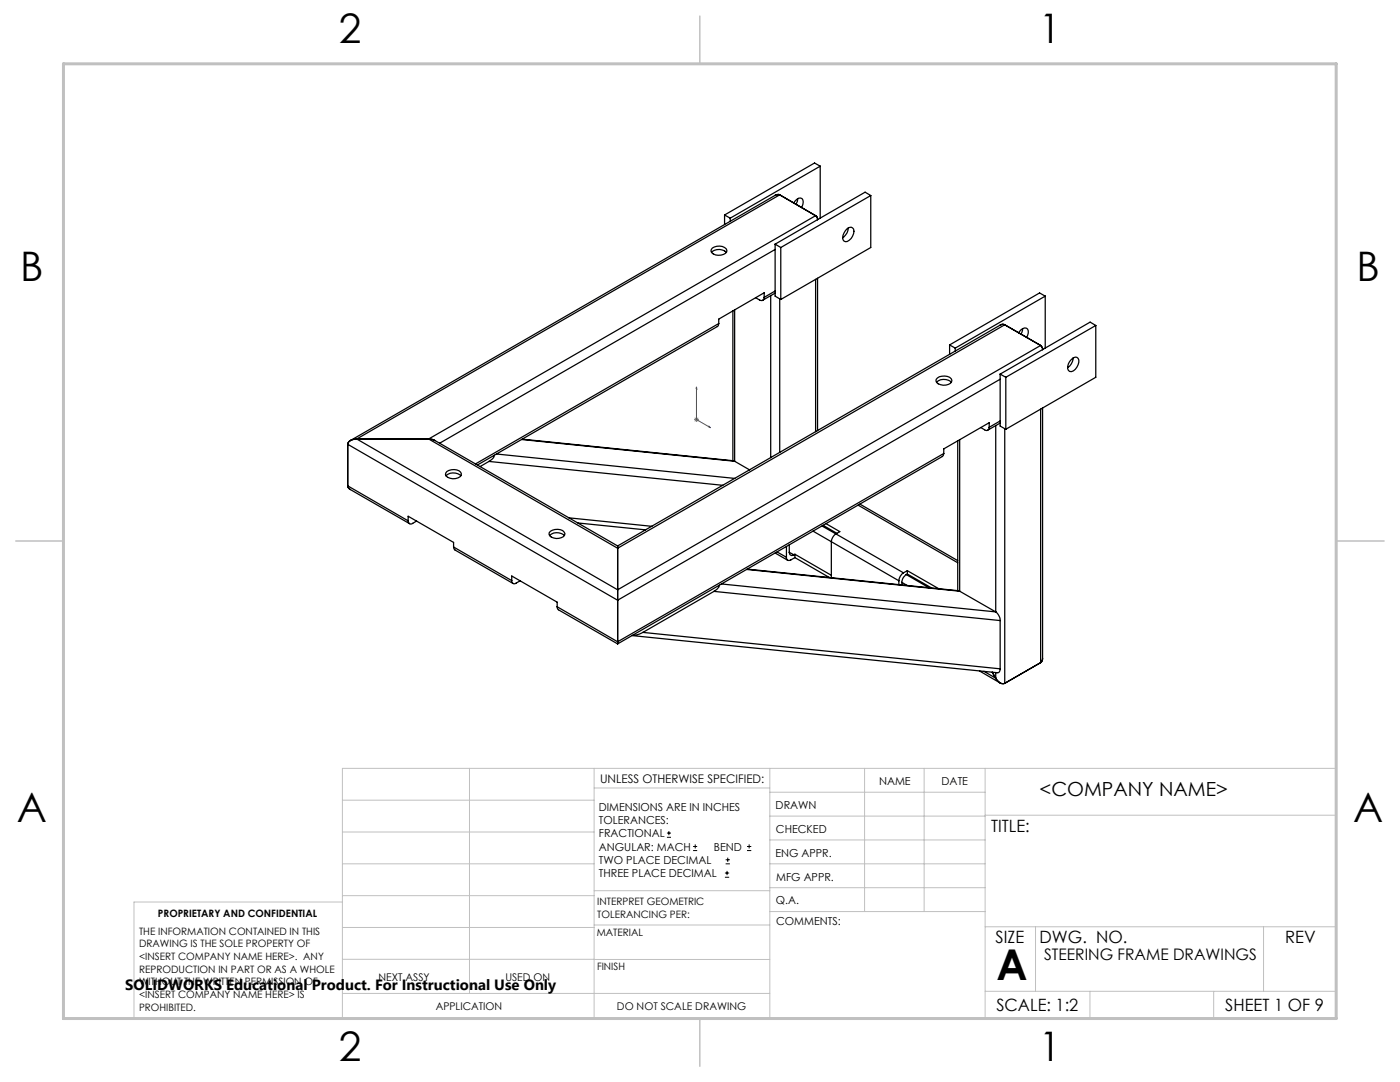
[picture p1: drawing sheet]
<svg xmlns="http://www.w3.org/2000/svg" width="279mm" height="216mm" viewBox="0 0 279 216" stroke-linecap="round" stroke-linejoin="round" font-family="sans-serif">
<g fill="none" stroke="#000" stroke-width=".2">
<path d="M133.1 167.1h.8M133.1 166.2h.8M133.5 165.8v.9M138.3 169.7h.8M138.3 168.9h.8M138.7 168.5v.8M144.7 175h.8M144.7 174.2h.8M144.8 172.4h.9M144.8 171.6h.9M145.1 173.8v.8M145.2 171.1v.9"/>
<path d="M149.1 169.7h.8M149.1 168.9h.8M149.5 168.5v.8"/>
</g>
<path d="M139 77.2l.1 .4-.2-.1zM139 77.2v6.5l2.8 1.6M141.5 85.1l.3 .2h-.3z" fill="none" stroke="#00f" stroke-width=".2"/>
<path d="M138.5 83.7h1M138.6 83.4l.7 .7M139 83.2v1M139.3 83.4l-.7 .7" fill="none" stroke="#808080" stroke-width=".2"/>
<g fill="none" stroke="#c0c0c0" stroke-width=".2">
<path d="M68.3 159.7h50.3M93.7 153.3v44.9M118.6 153.3v49.9M118.6 157.2h35M153.6 153.3v49.9M153.6 158.1h43M172.5 153.3v28.6M184.4 153.3v28.6M196.6 153.3v49.9M68.3 180h-41.6v23.2h240v-49.9h-198.4v49.9M68.3 166h50.3M68.3 178.7h50.3"/>
<path d="M68.3 172.4h50.3M118.6 177.7h35M153.6 162.8h43M153.6 177.1h43M153.6 172.4h43M153.6 167.6h43M196.6 162.7h70.1M68.3 198.2h85.3M68.3 191.4l85.3 .1M68.3 185.1h50.3M118.6 184.6h35M153.6 181.9h43"/>
<path d="M196.6 184.9h70.1M196.6 197.8h70.1M206.7 184.9v12.9M217.5 197.8v5.4M242.2 197.8v5.4M252.2 184.9v12.9"/>
</g>
<path d="M139.7 3.2v9.5M3.1 107.9h9.6M266.7 107.9h9.5M139.7 203.2v9.6" fill="none" stroke="#c0c0c0" stroke-width=".3"/>
<path d="M12.7 12.7h254v190.5h-254z" fill="none" stroke="#c0c0c0" stroke-width=".6"/>
<path d="M141.5 85.1l.3 .2h-.3zM139 77.2l.1 .4-.2-.1z" fill="#00f"/>
<g fill="none" stroke="#000" stroke-width=".25">
<path d="M155.6 38.9h-.8l-84.9 49M155.6 38.9l-84.4 48.7M155.6 38.9l7.2 4.1M159.2 39.7l-.3 1M163.7 33.2l-1.1-.7-18 10.4M163.7 33.2l-18 10.3M163.7 33.2v10.3M173.8 39l-1.2-.7-17.9 10.4M173.8 39l-18 10.4M173.8 39v10.4l-18 10.4M142 50.4a2.12 2.12 0 0 1 3 0M142.2 49.5a2.06 2.06 0 0 1 2.9 .5 1.1 1.1 0 0 1-1.2 .9 1.75 1.75 0 0 1-2-.8z"/>
<path d="M144.6 42.9l1.1 .6M144.6 42.9v1.9M145.7 43.5v.7M152.5 59.3a.58 .58 0 0 1-.3 .6 .58 .58 0 0 1-.6 0l-.8-.5M152.5 59.3v-.9l-9.1 5.3v.9M153.8 59v32.3M154.7 58.5l-2.5 1.4M154.7 48.7l1.1 .7M154.7 48.7v10.4l1.1 .7M154.7 49.8l-67 38.6M154.7 58.1l-2.2 1.2M155.6 59.6v30.7"/>
<path d="M155.8 49.4v10.4M158.4 40.5a1.46 1.46 0 0 1 1.7-.9 1.53 1.53 0 0 1-.1 1.8M162.8 43l.3 .3 .1 .6M162.8 43l-77.3 44.6M162.8 55.7v30.4M163.2 55.5v30.4M169.1 45.6l.8-.3a.87 .87 0 0 1 .5 1.3 1.67 1.67 0 0 1-1.9 1.5 1.91 1.91 0 0 1 .6-2.5zM169.3 45.5a2.45 2.45 0 0 1-1.1 1.9M208.6 59.1l-18 10.4M208.6 59.1v10.4M208.6 59.1l-1.1-.6-18 10.3M143.4 64.6l-.2 .6-47.9 27.6"/>
<path d="M143.4 64.6l-48.5 28M146.3 62v29.9M146.6 61.8v30.2M186.9 76.3a2.21 2.21 0 0 1 3 0M187.1 75.4a2.28 2.28 0 0 1 2.7 .2l.2 .3a1.63 1.63 0 0 1-2.3 .9 .87 .87 0 0 1-.9-1.1zM189.5 68.8l1.1 .7M189.5 68.8v1.9M190.6 69.5v.6M199.6 74.6l1.1 .7M199.6 74.6v10.4l1.1 .7M199.6 75.7l-76.3 44.1M200.5 64.8l-.4-.1-.5 .2-76.3 44"/>
<path d="M200.5 64.8l-77.2 44.6M200.5 64.8l7.2 4.1M200.7 75.3v10.4M203.3 66.4a1.23 1.23 0 0 1 1.8-.7 1.72 1.72 0 0 1-.2 1.6M204.1 65.6l-.3 1.1M207.7 68.9l.3 .5 .1 .4M207.7 68.9l-84.4 48.8M213.8 71.7l.4-.3 .7-.1a1.63 1.63 0 0 1-.3 2.4 .87 .87 0 0 1-1.4 .2 1.84 1.84 0 0 1 .6-2.2zM214.2 71.4v.2a2.52 2.52 0 0 1-1.1 1.7M218.7 64.9l-1.1-.6-18 10.3M218.7 64.9l-18 10.4M218.7 64.9v10.4l-18 10.4"/>
<path d="M69.4 96.9l.1 .4 .4 .4 11.8 6.8M69.4 88.7v8.2M69.4 88.7l53.9 31.1M69.4 96.9l12.1 7M71.2 87.6a1.62 1.62 0 0 0-1.8 1.1M71.2 87.6a1.61 1.61 0 0 0-1.8 1.1M71.2 87.6h14.3M71.2 87.6l52.1 30.1M85.5 87.6l1.2 .2 36.6 21.1M85.5 87.6l37.8 21.8M89 94.9a2.21 2.21 0 0 1 3 0M89.2 94.1a2.28 2.28 0 0 1 2.7 .1l.2 .3a1.1 1.1 0 0 1-1.2 1 1.88 1.88 0 0 1-2-.8z"/>
<path d="M97.6 92.1l-1.8 1M97.6 92.1l46.7 4.7M98.7 90.8l-.3 .6-.8 .7M99.1 90.6l47.5 4.9M104.1 87.7l42.5 4.3M104.2 87.6l42.4 4.4M146.6 92l3 1.8M188.3 90.5l-.2 .6-64.8 37.4M188.3 90.5l-65 37.6M191.1 87.9v29.9M191.5 87.7v30.3M197.4 85.3a.56 .56 0 0 1-.3 .5 .56 .56 0 0 1-.6 0l-.8-.5"/>
<path d="M197.4 85.3v-1l-9.1 5.3v.9M198.7 84.9v37.2M199.6 84.4l-2.5 1.4M199.6 84l-2.2 1.3M200.5 85.5v50.8M207.7 81.6v50.6M208.1 81.4v50M81.5 103.9a.56 .56 0 0 0 .2 .6 .56 .56 0 0 0 .7-.1l.7-.4M81.5 103.9v-.9l9 5.2v.9M90.5 109.1l.3 .6 11.6 6.7M90.5 109.1l11.6 6.8M102.1 115.9a.53 .53 0 0 0 .3 .5 .53 .53 0 0 0 .6-.1l.8-.4"/>
<path d="M102.1 115.9v-1l9.1 5.3v.9M109.7 106.9a2.21 2.21 0 0 1 2.9 0M109.9 106a2.23 2.23 0 0 1 2.7 .2l.1 .3a1.67 1.67 0 0 1-2.2 .9 .87 .87 0 0 1-.9-1.1zM113.5 103.3l16.6 1.7M115.3 104.4l13.5 1.3M123.3 117.7v2.1M123.3 108.9v.5M123.3 109.4v8.3M123.3 119.8v8.3M142.5 118l-14.2 8.2M142.5 118l57.1 5.8M143.6 116.8l-.5 .8-.6 .4"/>
<path d="M144 116.5l54.7 5.6M149 113.6l42.5 4.4M149.1 113.6l42.4 4.4M154.7 110.3l2.5 1.5M155.1 110.1l1.9 1.1M157 111.2a.54 .54 0 0 0 .2 .6 .54 .54 0 0 0 .6-.1l.8-.4M157 109v2.2M157.5 110.2a.56 .56 0 0 0 .3 .6 .56 .56 0 0 0 .6-.1M157.5 108.7v1.5M157.5 110.2l.9 .5M158.6 110.6l7.3 4.2M158.6 110.6l-.2 .1"/>
<path d="M158.6 110.6v.7M158.6 111.3l6.9 3.9M162.2 106l17.2 9.9M164 105l2.8 1.5M164.3 104.8l2.7 1.6M164.9 104.5l2.7 1.6-.8 .4M166.8 106.5a2.08 2.08 0 0 0-.9 1.6v7.2M166.8 106.5l13.5 7.8M171.2 100.8l19.9 11.5M171.6 100.6l19.5 11.3M179.4 115.9v.7M180 116.2v.5"/>
<path d="M180 116.2l1 .6M180.3 114.3a2.07 2.07 0 0 0-.9 1.6M180.9 114.7a1.91 1.91 0 0 0-.9 1.5M180.9 114.7l4.5 2.6M181.1 113.9l6.2 3.5M181.1 113.9l-.8 .4M181.1 113.9v.6M181.1 114.5l4.8 2.8M181.1 114.5l-.2 .2M191.5 118l7.2 4.1M111.2 121.1l.2 .6 11.9 6.8M111.2 121.1l12.1 7"/>
<path d="M123.3 128.1v.4M126.2 126.8l72.8 7.4h.4l.2-.7M128.3 126.2l-.7 .3-1.4 .3M128.3 126.2l71.3 7.3M195.5 133.9l4.1 2.4M196.4 133.9l2.3 1.4M198 134.1l.7 1.2M198.7 135.3a1.52 1.52 0 0 0 1.8 1M198.7 122.1a2.26 2.26 0 0 1 .9 1.7M198.7 134.2v1.1M199.6 123.8v9.7M207.7 132.2l-7.2 4.1"/>
<path d="M208.1 131.4l-.1 .5-.3 .3M208.1 131.4l-.1 .3-.3 .5"/>
</g>
<text font-size="8.5" x="198.9" y="195.5">A</text>
<g font-size="8.1">
<text x="67.6" y="8.5">2</text>
<text x="207.3" y="8.5">1</text>
<text x="4" y="56.1">B</text>
<text x="270.7" y="56.1">B</text>
<text x="3.3" y="164.1">A</text>
<text x="270" y="164.1">A</text>
<text x="67.6" y="211.7">2</text>
<text x="207.3" y="211.7">1</text>
</g>
<text font-size="3.9" x="207.5" y="158.8">&lt;COMPANY NAME&gt;</text>
<g font-size="3.4">
<text x="197.8" y="166">TITLE:</text>
<text x="198.7" y="188.1">SIZE</text>
<text x="207.5" y="188.1">DWG. NO.</text>
<text x="256.5" y="188.2">REV</text>
<text x="198.8" y="201.7">SCALE: 1:2</text>
<text x="244.5" y="201.7">SHEET 1 OF 9</text>
</g>
<text font-size="3.2" x="208.4" y="191.6">STEERING FRAME DRAWINGS</text>
<text font-size="3" x="25" y="197.6">SOLIDWORKS Educational Product. For Instructional Use Only</text>
<text font-size="2.4" x="119.8" y="156.2">UNLESS OTHERWISE SPECIFIED:</text>
<g font-size="2.2">
<text x="119.5" y="161.8">DIMENSIONS ARE IN INCHES</text>
<text x="154.8" y="161.4">DRAWN</text>
<text x="175.4" y="156.6">NAME</text>
<text x="187.9" y="156.7">DATE</text>
<text x="119.5" y="164.4">TOLERANCES:</text>
<text x="119.5" y="167.1">FRACTIONAL</text>
<text x="154.9" y="166.3">CHECKED</text>
<text x="119.5" y="169.7">ANGULAR: MACH</text>
<text x="119.5" y="172.4">TWO PLACE DECIMAL</text>
<text x="142.5" y="169.7">BEND</text>
<text x="154.8" y="170.9">ENG APPR.</text>
<text x="119.5" y="175">THREE PLACE DECIMAL</text>
<text x="154.9" y="175.7">MFG APPR.</text>
<text x="154.9" y="180.4">Q.A.</text>
<text x="154.9" y="184.6">COMMENTS:</text>
</g>
<g font-size="2.1">
<text x="75.5" y="195.7">NEXT ASSY</text>
<text x="100.9" y="195.7">USED ON</text>
<text x="86.9" y="201.5">APPLICATION</text>
<text x="123.1" y="201.6">DO NOT SCALE DRAWING</text>
</g>
<g font-size="2">
<text x="31.5" y="182.9">PROPRIETARY AND CONFIDENTIAL</text>
<text x="119.2" y="180.6">INTERPRET GEOMETRIC</text>
<text x="119.2" y="183.1">TOLERANCING PER:</text>
<text x="27.8" y="186.5">THE INFORMATION CONTAINED IN THIS</text>
<text x="27.8" y="189">DRAWING IS THE SOLE PROPERTY OF</text>
<text x="27.8" y="191.6">&lt;INSERT COMPANY NAME HERE&gt;. ANY</text>
<text x="119.1" y="186.7">MATERIAL</text>
<text x="27.8" y="194.1">REPRODUCTION IN PART OR AS A WHOLE</text>
<text x="27.8" y="196.6">WITHOUT THE WRITTEN PERMISSION OF</text>
<text x="119.1" y="193.5">FINISH</text>
<text x="27.8" y="199.1">&lt;INSERT COMPANY NAME HERE&gt; IS</text>
<text x="27.8" y="201.7">PROHIBITED.</text>
</g>
</svg>
